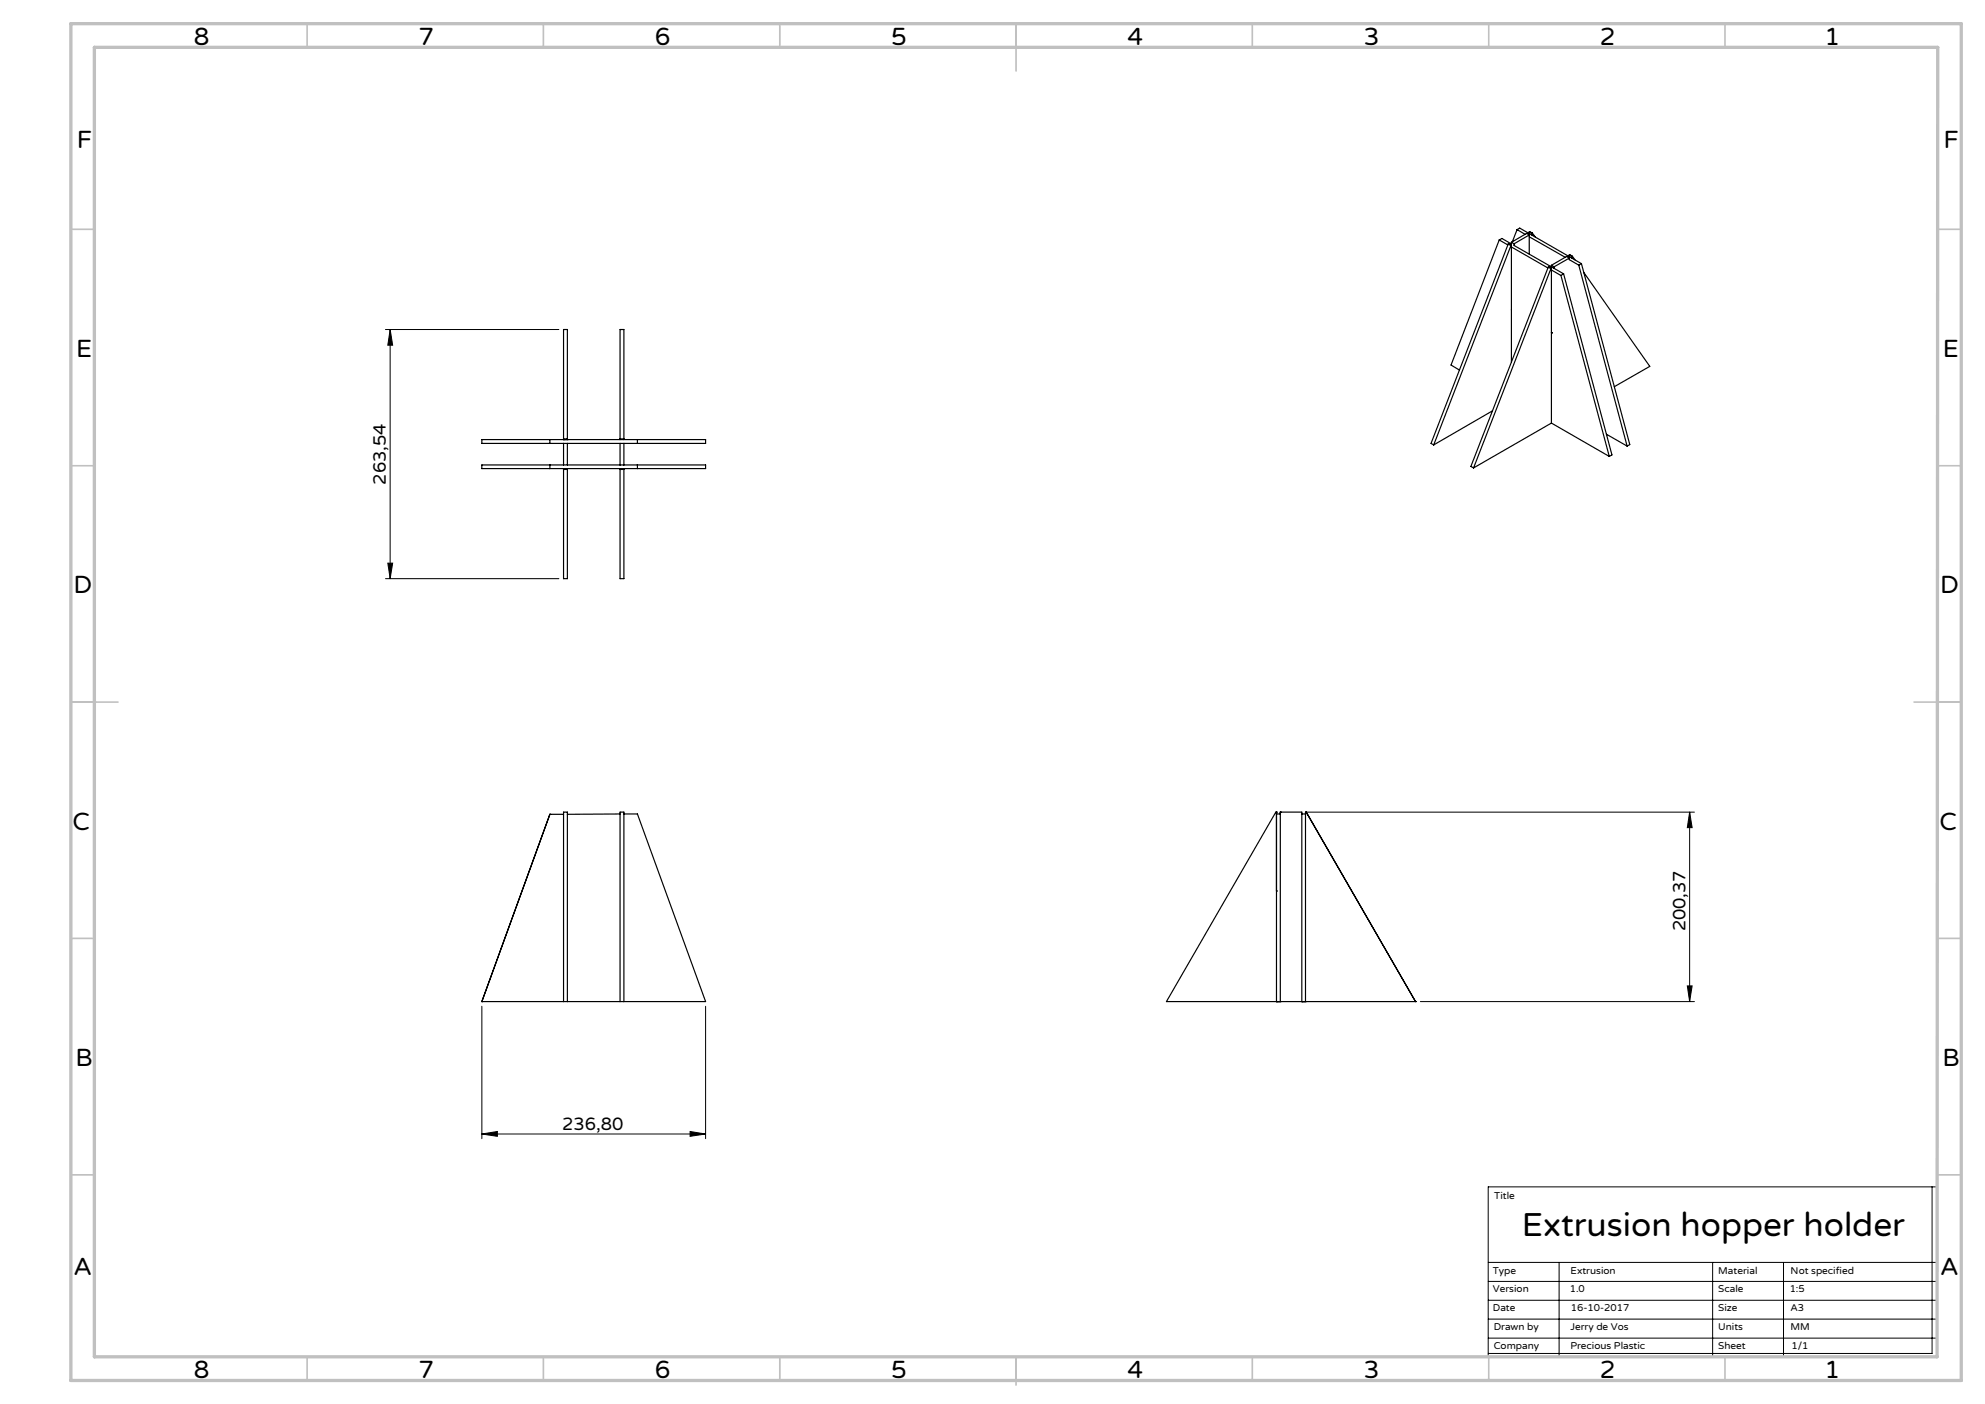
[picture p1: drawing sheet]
<svg xmlns="http://www.w3.org/2000/svg" width="420mm" height="297mm" viewBox="0 0 420 297" stroke-linecap="round" stroke-linejoin="round" font-family="sans-serif">
<!-- layer: Laag 1 -->
<g fill="none" stroke="#000" stroke-width=".21">
<path d="M81.6 69.7h36.7M82.5 69.7l.6 3.3h-1zM82.6 69.7v52.7M82.1 119.1h1l-.6 3.3zM81.6 122.4h36.7M276.4 171.8h82.1M357.5 171.8l.5 3.3h-1zM357.5 171.8v40.1M102 212.9v28M149.3 212.9v28M300.5 211.9h58M357 208.6h1l-.5 3.3z"/>
<path d="M102 239.9l3.2-.5v1zM102 239.9h47.3M146 239.4l3.3 .5-3.3 .5zM408.8 251.1v35.2h-93.9M314.9 267h95M314.9 271.1h95M314.9 275.1h95M314.9 279h95M329.9 267v20.1M362.4 267v20.1M377.4 267v20.1M314.9 283.1h95"/>
<path d="M315 287h94.9v-35.9h-95v36h95"/>
</g>
<g fill="none" stroke="#c0c0c0" stroke-width=".35">
<path d="M65 5v5M115 5v5M165 5v5M215 5v10M265 5v5M315 5v5M365 5v5M15 48.5h5M410 48.5h5M15 98.5h5M410 98.5h5M15 148.5h10"/>
<path d="M405 148.5h10M15 198.5h5M410 198.5h5M15 248.5h5M410 248.5h5M65 287v5M115 287v5M165 287v5M215 287v6M265 287v5M315 287v5M365 287v5"/>
</g>
<path d="M15 5h400v287h-400zM20 10h390l-.1 277h-389.9z" fill="none" stroke="#c0c0c0" stroke-width=".7"/>
<g fill="#000">
<path d="M82.5 69.7l.6 3.3h-1zM82.1 119.1h1l-.6 3.3z"/>
<path d="M357.5 171.8l.5 3.3h-1zM357 208.6h1l-.5 3.3z"/>
<path d="M102 239.9l3.2-.5v1zM146 239.4l3.3 .5-3.3 .5z"/>
</g>
<g fill="none" stroke="#000" stroke-width=".25">
<path d="M317.2 50.8l.6-.4 2 1.2v-.3M317.2 50.8l-10.2 26.4 1.8 1.1M317.2 50.8l1.9 1M319.1 51.6l.6 .4M319.1 51.6l-16.3 42.2 .6 .3M319.1 51.6l.7 .3M319.7 52l-16.3 42.1M319.8 51.9l-.1 .1M319.8 51.9v24.7M319.8 51.3l.6 .3M319.8 52.2l7.7 4.5M320.4 51.6v.3l10.4 6"/>
<path d="M321 48.6l-1 2.5M321 48.6l1.7 1M321 48.6l.6-.3 13 7.5M323.6 49.7l-3.2 1.9M323.6 49.1v.3M323.6 49.7v4.1M323.6 49.7l-.6-.3-3.2 1.9M323.6 49.1l.5 .3M323.6 49.1l.6 .2M323.6 50.1l7.6 4.3M324.1 49.4v.3M324.2 49.3l-.1 .1"/>
<path d="M324.2 49.3l.6 .8M327.6 56.5l-16.4 42.2 .6 .3M327.6 56.5l.6 .3M327.6 56.5l.7 .3M328.2 56.8l-16.4 42.2M328.3 56.8h-.1M328.3 56.1v.3M328.3 56.8v32.7M328.3 56.1l.5 .3M328.3 57.1l2 1.2M328.8 56.4v.4M330.3 58.3l10.2 38.3"/>
<path d="M330.8 57.9l-.5 .4M330.8 57.9l10.3 38.3-.6 .4M332 54.6l-3.2 1.8M332 53.9v.4M332 54.6v.3l2 1.2M332 54.6l-.5-.3-3.2 1.8M332 53.9l.6 .4M332 53.9h.1l.6 .3M332.6 54.3v.3M332.7 54.2l-.1 .1M332.7 54.2l.5 .8M334 56.1l10.3 38.3"/>
<path d="M334.6 55.8l-.6 .3M334.6 55.8l10.2 38.2-.5 .4M335.1 57.7l14 19.8-7.5 4.3M328.3 70.4h.1M102 93h47.3v.8h-47.3zM102 98.4h47.3v.7h-47.3zM116.3 93v.8M116.3 98.4v.7M119.2 93h.1M119.2 93v-23.3h.9v23.3M119.2 99.1v23.3h.9v-23.3M119.2 93.8v4.6"/>
<path d="M119.2 92.8h.9M119.2 99.3h.9M120.1 93h.1M120.1 93.8v4.6M131.2 93v-23.3h.8v23.3M131.2 93.8v4.6M131.2 99.1v23.3h.8v-23.3M131.2 92.8h.8M131.2 99.3h.8M131.2 99.2h.8M132 93.8v4.6M134.9 93v.8"/>
<path d="M134.9 98.4v.7M315.8 86.9l-12.4 7.2M328.3 89.5l-16.5 9.5M328.3 89.5l12.2 7.1M339.9 91.9l4.4 2.5M116.3 172.3h.1M116.3 172.3h2.9M116.3 172.3l-14.3 39.6M131.2 172.2l-11.1 .1M132 172.2h2.9l14.4 39.7h-47.3M270.1 171.8h.1M270.1 171.8h-.2l-23.1 40.1h52.7"/>
<path d="M270.1 172.2h.8M270.1 171.8v40.1M270.9 171.8h.1M270.9 171.8h4.5v40.1M270.9 171.8v40.1M275.4 172.2h.8M270.1 188.5h.1M102 211.9h.1M119.2 211.9v-40.1h.9v40.1M131.2 211.9v-40.1h.8v40.1M270.1 211.9h.1M270.9 211.9h.1"/>
<path d="M275.4 211.9h.1M276.2 211.9h.1M276.2 211.9v-40.1h.2l23.1 40.1M299.5 211.9h.1"/>
</g>
<text font-size="7.1" x="322" y="261.5">Extrusion hopper holder</text>
<g font-size="5.3">
<text x="41" y="9.5">8</text>
<text x="88.5" y="9.5">7</text>
<text x="138.5" y="9.5">6</text>
<text x="188.5" y="9.5">5</text>
<text x="238.5" y="9.5">4</text>
<text x="288.5" y="9.5">3</text>
<text x="338.5" y="9.5">2</text>
<text x="386" y="9.5">1</text>
<text x="16.2" y="31.3">F</text>
<text x="411.2" y="31.3">F</text>
<text x="16.1" y="75.5">E</text>
<text x="411.1" y="75.5">E</text>
<text x="15.5" y="125.5">D</text>
<text x="410.5" y="125.5">D</text>
<text x="15.4" y="175.5">C</text>
<text x="410.4" y="175.5">C</text>
<text x="16" y="225.5">B</text>
<text x="411" y="225.5">B</text>
<text x="15.5" y="269.8">A</text>
<text x="410.5" y="269.8">A</text>
<text x="41" y="291.5">8</text>
<text x="88.5" y="291.5">7</text>
<text x="138.5" y="291.5">6</text>
<text x="188.5" y="291.5">5</text>
<text x="238.5" y="291.5">4</text>
<text x="288.5" y="291.5">3</text>
<text x="338.5" y="291.5">2</text>
<text x="386" y="291.5">1</text>
</g>
<g font-size="3.8">
<text x="81.7" y="102.5" transform="rotate(-90 81.7 102.5)">263,54</text>
<text x="356.6" y="197" transform="rotate(-90 356.6 197)">200,37</text>
<text x="118.9" y="238.9">236,80</text>
</g>
<g font-size="2.1">
<text x="316.2" y="253.6">Title</text>
<text x="315.9" y="269.4">Type</text>
<text x="332.3" y="269.4">Extrusion</text>
<text x="363.6" y="269.4">Material</text>
<text x="378.9" y="269.4">Not specified</text>
<text x="315.9" y="273.3">Version</text>
<text x="332.1" y="273.3">1.0</text>
<text x="363.6" y="273.3">Scale</text>
<text x="378.7" y="273.3">1:5</text>
<text x="315.9" y="277.3">Date</text>
<text x="316" y="281.4">Drawn by</text>
<text x="332.3" y="281.3">Jerry de Vos</text>
<text x="332.4" y="277.3">16-10-2017</text>
<text x="363.6" y="281.4">Units</text>
<text x="363.6" y="277.3">Size</text>
<text x="378.8" y="281.4">MM</text>
<text x="378.8" y="277.3">A3</text>
<text x="316" y="285.3">Company</text>
<text x="332.3" y="285.3">Precious Plastic</text>
<text x="363.6" y="285.3">Sheet</text>
<text x="379.1" y="285.3">1/1</text>
</g>
</svg>
